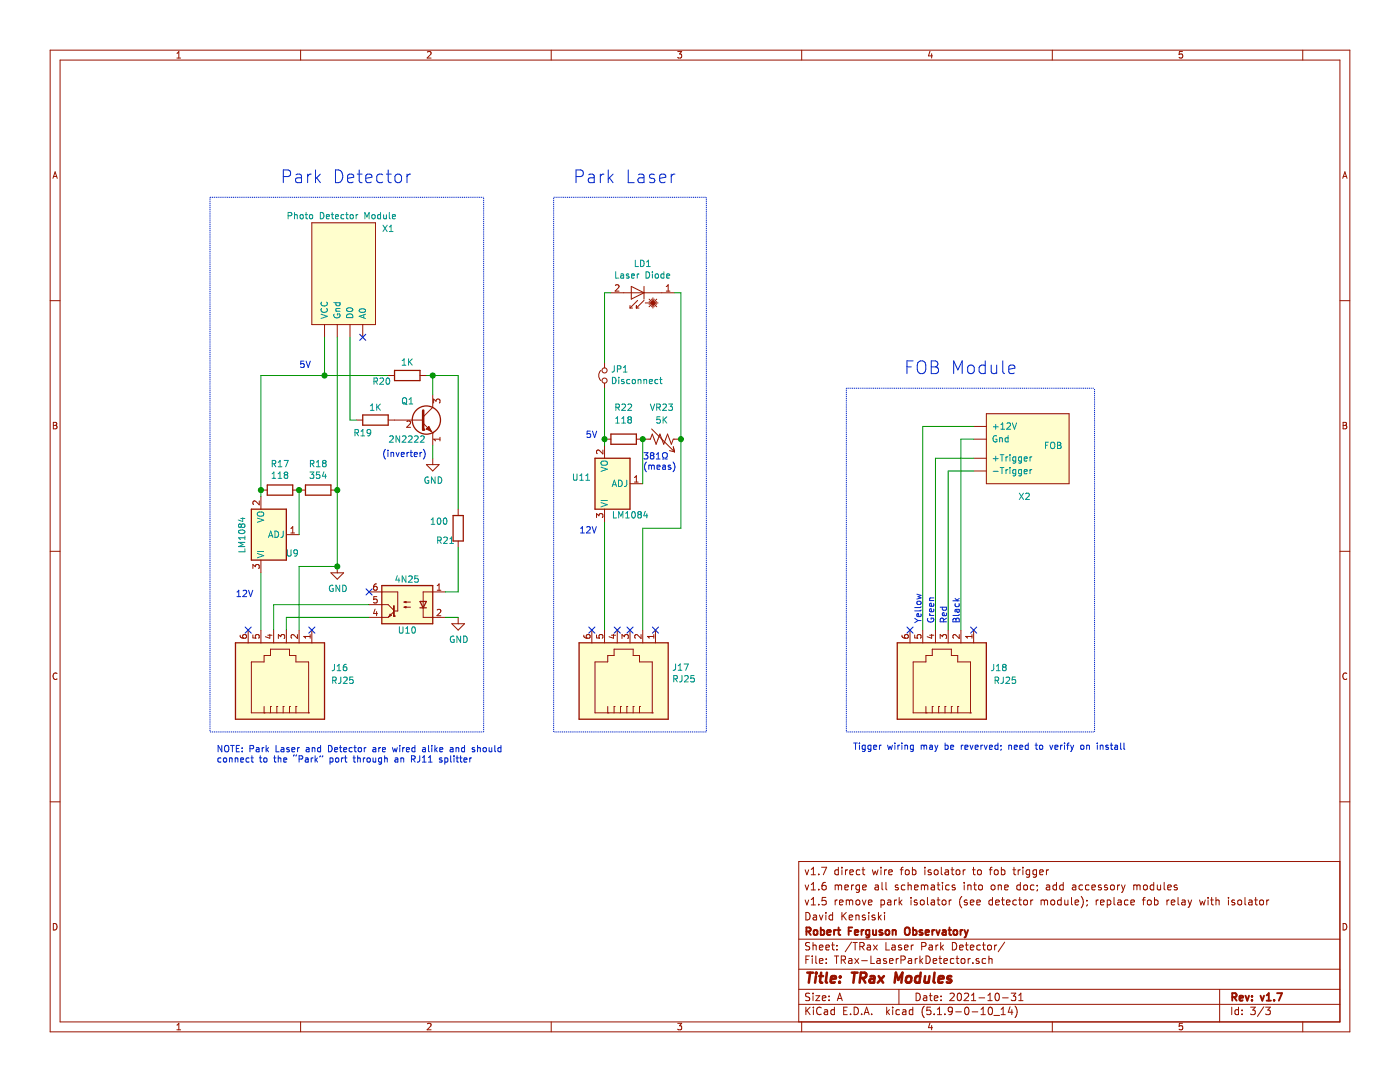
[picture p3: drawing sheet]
EESchema Schematic File Version 4
EELAYER 30 0
EELAYER END
$Descr A 11000 8500
encoding utf-8
Sheet 3 3
Title "TRax Modules"
Date "2021-10-31"
Rev "v1.7"
Comp "Robert Ferguson Observatory"
Comment1 "David Kensiski"
Comment2 "v1.5 remove park isolator (see detector module); replace fob relay with isolator"
Comment3 "v1.6 merge all schematics into one doc; add accessory modules"
Comment4 "v1.7 direct wire fob isolator to fob trigger "
$EndDescr
$Comp
L Regulator_Linear:LM1084-ADJ U9
U 1 1
P 2050 4200
F 0 "U9" V 1900 3900 50  0000 L CNN
F 1 "LM1084" H 1900 4350 50  0000 L CNN
F 2 "" H 2050 4450 50  0001 C CIN
F 3 "http://www.ti.com/lit/ds/symlink/lm1084.pdf" H 2050 4200 50  0001 C CNN
	1    2050 4200
	0    -1   -1   0   
$EndComp
$Comp
L Regulator_Linear:LM1084-ADJ U11
U 1 1
P 4750 3800
F 0 "U11" V 4796 3905 50  0000 L CNN
F 1 "LM1084" V 4500 3450 50  0000 L CNN
F 2 "" H 4750 4050 50  0001 C CIN
F 3 "http://www.ti.com/lit/ds/symlink/lm1084.pdf" H 4750 3800 50  0001 C CNN
	1    4750 3800
	0    -1   -1   0   
$EndComp
$Comp
L Connector:6P6C J16
U 1 1
P 2250 5350
F 0 "J16" V 2350 5000 50  0000 R CNN
F 1 "RJ25" V 2250 5000 50  0000 R CNN
F 2 "" V 2250 5375 50  0001 C CNN
F 3 "~" V 2250 5375 50  0001 C CNN
	1    2250 5350
	0    -1   -1   0   
$EndComp
$Comp
L Connector:6P6C J17
U 1 1
P 4950 5350
F 0 "J17" V 5053 5020 50  0000 R CNN
F 1 "RJ25" V 4962 5020 50  0000 R CNN
F 2 "" V 4950 5375 50  0001 C CNN
F 3 "~" V 4950 5375 50  0001 C CNN
	1    4950 5350
	0    -1   -1   0   
$EndComp
$Comp
L Device:Laserdiode_1C2A LD1
U 1 1
P 5000 2300
F 0 "LD1" H 4950 2075 50  0000 C CNN
F 1 "Laser Diode" H 4950 2166 50  0000 C CNN
F 2 "" H 4900 2275 50  0001 C CNN
F 3 "~" H 5030 2100 50  0001 C CNN
	1    5000 2300
	-1   0    0    1   
$EndComp
Wire Wire Line
	2050 3900 2050 3850
$Comp
L Device:R R17
U 1 1
P 2200 3850
F 0 "R17" V 1993 3850 50  0000 C CNN
F 1 "118" V 2084 3850 50  0000 C CNN
F 2 "" V 2130 3850 50  0001 C CNN
F 3 "~" H 2200 3850 50  0001 C CNN
	1    2200 3850
	0    1    1    0   
$EndComp
$Comp
L Device:R R18
U 1 1
P 2500 3850
F 0 "R18" V 2293 3850 50  0000 C CNN
F 1 "354" V 2384 3850 50  0000 C CNN
F 2 "" V 2430 3850 50  0001 C CNN
F 3 "~" H 2500 3850 50  0001 C CNN
	1    2500 3850
	0    1    1    0   
$EndComp
Wire Wire Line
	2350 4200 2350 3850
Connection ~ 2350 3850
Connection ~ 2050 3850
NoConn ~ 2850 2650
$Comp
L Device:R R22
U 1 1
P 4900 3450
F 0 "R22" V 4650 3450 50  0000 C CNN
F 1 "118" V 4750 3450 50  0000 C CNN
F 2 "" V 4830 3450 50  0001 C CNN
F 3 "~" H 4900 3450 50  0001 C CNN
	1    4900 3450
	0    1    1    0   
$EndComp
Wire Wire Line
	4750 3500 4750 3450
Connection ~ 4750 3450
Wire Wire Line
	4750 2300 4800 2300
Wire Wire Line
	5300 2300 5350 2300
Wire Wire Line
	5350 2300 5350 3450
Wire Wire Line
	5050 3800 5050 3450
Connection ~ 5050 3450
Wire Wire Line
	4750 4950 4750 4100
Wire Wire Line
	5050 4950 5050 4150
Wire Wire Line
	5050 4150 5350 4150
Wire Wire Line
	5350 4150 5350 3450
Connection ~ 5350 3450
NoConn ~ 5150 4950
NoConn ~ 4950 4950
NoConn ~ 4850 4950
NoConn ~ 4650 4950
NoConn ~ 2450 4950
NoConn ~ 1950 4950
Text Notes 4600 3450 0    50   ~ 0
5V
Text Notes 2350 2900 0    50   ~ 0
5V
Wire Notes Line
	1650 1550 1650 5750
Wire Notes Line
	3800 5750 3800 1550
Wire Notes Line
	1650 5750 3800 5750
Wire Notes Line
	1650 1550 3800 1550
Wire Notes Line
	4350 5750 4350 1550
Wire Notes Line
	4350 1550 5550 1550
Wire Notes Line
	5550 1550 5550 5750
Wire Notes Line
	5550 5750 4350 5750
Text Notes 2200 1450 0    100  ~ 0
Park Detector
Text Notes 4500 1450 0    100  ~ 0
Park Laser
Text Notes 1850 4700 0    50   ~ 0
12V
Text Notes 4550 4200 0    50   ~ 0
12V
$Comp
L photo_detector_module:Photo_Detector_Module X1
U 1 1
P 2700 2150
F 0 "X1" V 3050 2450 50  0000 L CNN
F 1 "Photo Detector Module" V 3150 1700 50  0000 L CNN
F 2 "" H 2800 2100 50  0001 C CNN
F 3 "" H 2800 2100 50  0001 C CNN
	1    2700 2150
	0    1    -1   0   
$EndComp
$Comp
L Device:R R19
U 1 1
P 2950 3300
F 0 "R19" V 3050 3200 50  0000 C CNN
F 1 "1K" V 2850 3300 50  0000 C CNN
F 2 "" V 2880 3300 50  0001 C CNN
F 3 "~" H 2950 3300 50  0001 C CNN
	1    2950 3300
	0    1    1    0   
$EndComp
$Comp
L Device:R R20
U 1 1
P 3200 2950
F 0 "R20" V 3150 3150 50  0000 C CNN
F 1 "1K" V 3300 2950 50  0000 C CNN
F 2 "" V 3130 2950 50  0001 C CNN
F 3 "~" H 3200 2950 50  0001 C CNN
	1    3200 2950
	0    -1   -1   0   
$EndComp
$Comp
L Device:R R21
U 1 1
P 3600 4150
F 0 "R21" H 3500 4250 50  0000 C CNN
F 1 "100" H 3450 4100 50  0000 C CNN
F 2 "" V 3530 4150 50  0001 C CNN
F 3 "~" H 3600 4150 50  0001 C CNN
	1    3600 4150
	1    0    0    1   
$EndComp
$Comp
L Isolator:4N25 U10
U 1 1
P 3200 4750
F 0 "U10" H 3200 4550 50  0000 C CNN
F 1 "4N25" H 3200 4950 50  0000 C CNN
F 2 "Package_DIP:DIP-6_W7.62mm" H 3000 4550 50  0001 L CIN
F 3 "https://www.vishay.com/docs/83725/4n25.pdf" H 3200 4750 50  0001 L CNN
	1    3200 4750
	-1   0    0    -1  
$EndComp
Wire Wire Line
	2250 4850 2250 4950
Connection ~ 2650 3850
Wire Wire Line
	2550 2650 2550 2950
Wire Wire Line
	3350 2950 3400 2950
Wire Wire Line
	3400 2950 3400 3100
Wire Wire Line
	3400 3500 3400 3600
Wire Wire Line
	2650 3850 2650 4450
Wire Wire Line
	3600 4650 3500 4650
Wire Wire Line
	3500 4850 3600 4850
Wire Wire Line
	2350 4450 2650 4450
Wire Wire Line
	2350 4450 2350 4950
Wire Wire Line
	2250 4850 2900 4850
Wire Wire Line
	2150 4950 2150 4750
Wire Wire Line
	2150 4750 2900 4750
$Comp
L power:GND #PWR0136
U 1 1
P 2650 4450
F 0 "#PWR0136" H 2650 4200 50  0001 C CNN
F 1 "GND" H 2655 4277 50  0000 C CNN
F 2 "" H 2650 4450 50  0001 C CNN
F 3 "" H 2650 4450 50  0001 C CNN
	1    2650 4450
	1    0    0    -1  
$EndComp
Connection ~ 2650 4450
$Comp
L power:GND #PWR0137
U 1 1
P 3400 3600
F 0 "#PWR0137" H 3400 3350 50  0001 C CNN
F 1 "GND" H 3405 3427 50  0000 C CNN
F 2 "" H 3400 3600 50  0001 C CNN
F 3 "" H 3400 3600 50  0001 C CNN
	1    3400 3600
	1    0    0    -1  
$EndComp
$Comp
L power:GND #PWR0138
U 1 1
P 3600 4850
F 0 "#PWR0138" H 3600 4600 50  0001 C CNN
F 1 "GND" H 3605 4677 50  0000 C CNN
F 2 "" H 3600 4850 50  0001 C CNN
F 3 "" H 3600 4850 50  0001 C CNN
	1    3600 4850
	1    0    0    -1  
$EndComp
Wire Wire Line
	2650 2650 2650 3850
Wire Wire Line
	3600 4300 3600 4650
$Comp
L Transistor_BJT:2N2219 Q1
U 1 1
P 3300 3300
F 0 "Q1" H 3150 3450 50  0000 L CNN
F 1 "2N2222" H 3050 3150 50  0000 L CNN
F 2 "Package_TO_SOT_THT:TO-39-3" H 3500 3225 50  0001 L CIN
F 3 "http://www.onsemi.com/pub_link/Collateral/2N2219-D.PDF" H 3300 3300 50  0001 L CNN
	1    3300 3300
	1    0    0    -1  
$EndComp
NoConn ~ 2900 4650
Wire Wire Line
	2050 4500 2050 4950
Connection ~ 3400 2950
Wire Wire Line
	3400 2950 3600 2950
Wire Wire Line
	3600 4000 3600 2950
Wire Wire Line
	2750 3300 2800 3300
Wire Wire Line
	2750 2650 2750 3300
Wire Wire Line
	2050 2950 2550 2950
Connection ~ 2550 2950
Wire Wire Line
	3050 2950 2550 2950
Wire Wire Line
	2050 2950 2050 3850
Text Notes 3000 3600 0    50   ~ 0
(inverter)
$Comp
L Connector:RJ25 J?
U 1 1
P 7450 5350
AR Path="/6147F00D/61575782" Ref="J?"  Part="1" 
AR Path="/61524F60/61575782" Ref="J18"  Part="1" 
F 0 "J18" V 7550 4950 50  0000 C CNN
F 1 "RJ25" V 7450 4900 50  0000 C CNN
F 2 "" V 7450 5375 50  0001 C CNN
F 3 "~" V 7450 5375 50  0001 C CNN
	1    7450 5350
	0    -1   -1   0   
$EndComp
Wire Wire Line
	7450 4950 7450 3700
Text Notes 7250 4900 1    50   ~ 0
Yellow
Text Notes 7350 4900 1    50   ~ 0
Green
Text Notes 7450 4900 1    50   ~ 0
Red
Text Notes 7550 4900 1    50   ~ 0
Black
NoConn ~ 7150 4950
NoConn ~ 7650 4950
Wire Wire Line
	7550 3450 7650 3450
Wire Wire Line
	7250 3350 7650 3350
Wire Wire Line
	7450 3700 7650 3700
Wire Wire Line
	7350 3600 7650 3600
Wire Wire Line
	7350 3600 7350 4950
Wire Wire Line
	7550 3450 7550 4950
Wire Wire Line
	7250 3350 7250 4950
Wire Notes Line
	6650 3050 6650 5750
Wire Notes Line
	6650 5750 8600 5750
Wire Notes Line
	8600 5750 8600 3050
Wire Notes Line
	6650 3050 8600 3050
Text Notes 7100 2950 0    100  ~ 0
FOB Module
Text Notes 5050 3700 0    50   ~ 0
381Ω\n(meas)
$Comp
L Device:Jumper_NC_Small JP1
U 1 1
P 4750 2950
F 0 "JP1" V 4796 2902 50  0000 R CNN
F 1 "Disconnect" V 4705 2902 50  0000 R CNN
F 2 "" H 4750 2950 50  0001 C CNN
F 3 "~" H 4750 2950 50  0001 C CNN
	1    4750 2950
	0    -1   -1   0   
$EndComp
Wire Wire Line
	4750 3050 4750 3450
Wire Wire Line
	4750 2300 4750 2850
Text Notes 1700 6000 0    50   ~ 0
NOTE: Park Laser and Detector are wired alike and should\nconnect to the “Park” port through an RJ11 splitter
Text Notes 6700 5900 0    50   ~ 0
Tigger wiring may be reverved; need to verify on install
$Comp
L Device:R_Variable_US VR23
U 1 1
P 5200 3450
F 0 "VR23" V 4950 3450 50  0000 C CNN
F 1 "5K" V 5050 3450 50  0000 C CNN
F 2 "" V 5130 3450 50  0001 C CNN
F 3 "~" H 5200 3450 50  0001 C CNN
	1    5200 3450
	0    1    1    0   
$EndComp
$Comp
L Device:FOB X?
U 1 1
P 7900 3550
AR Path="/6147F00D/61575788" Ref="X?"  Part="1" 
AR Path="/61524F60/61575788" Ref="X2"  Part="1" 
F 0 "X2" H 8000 3200 50  0000 L CNN
F 1 "FOB" H 8200 3600 50  0000 L CNN
F 2 "" H 7950 3650 50  0001 C CNN
F 3 "" H 7950 3650 50  0001 C CNN
	1    7900 3550
	1    0    0    -1  
$EndComp
$EndSCHEMATC
